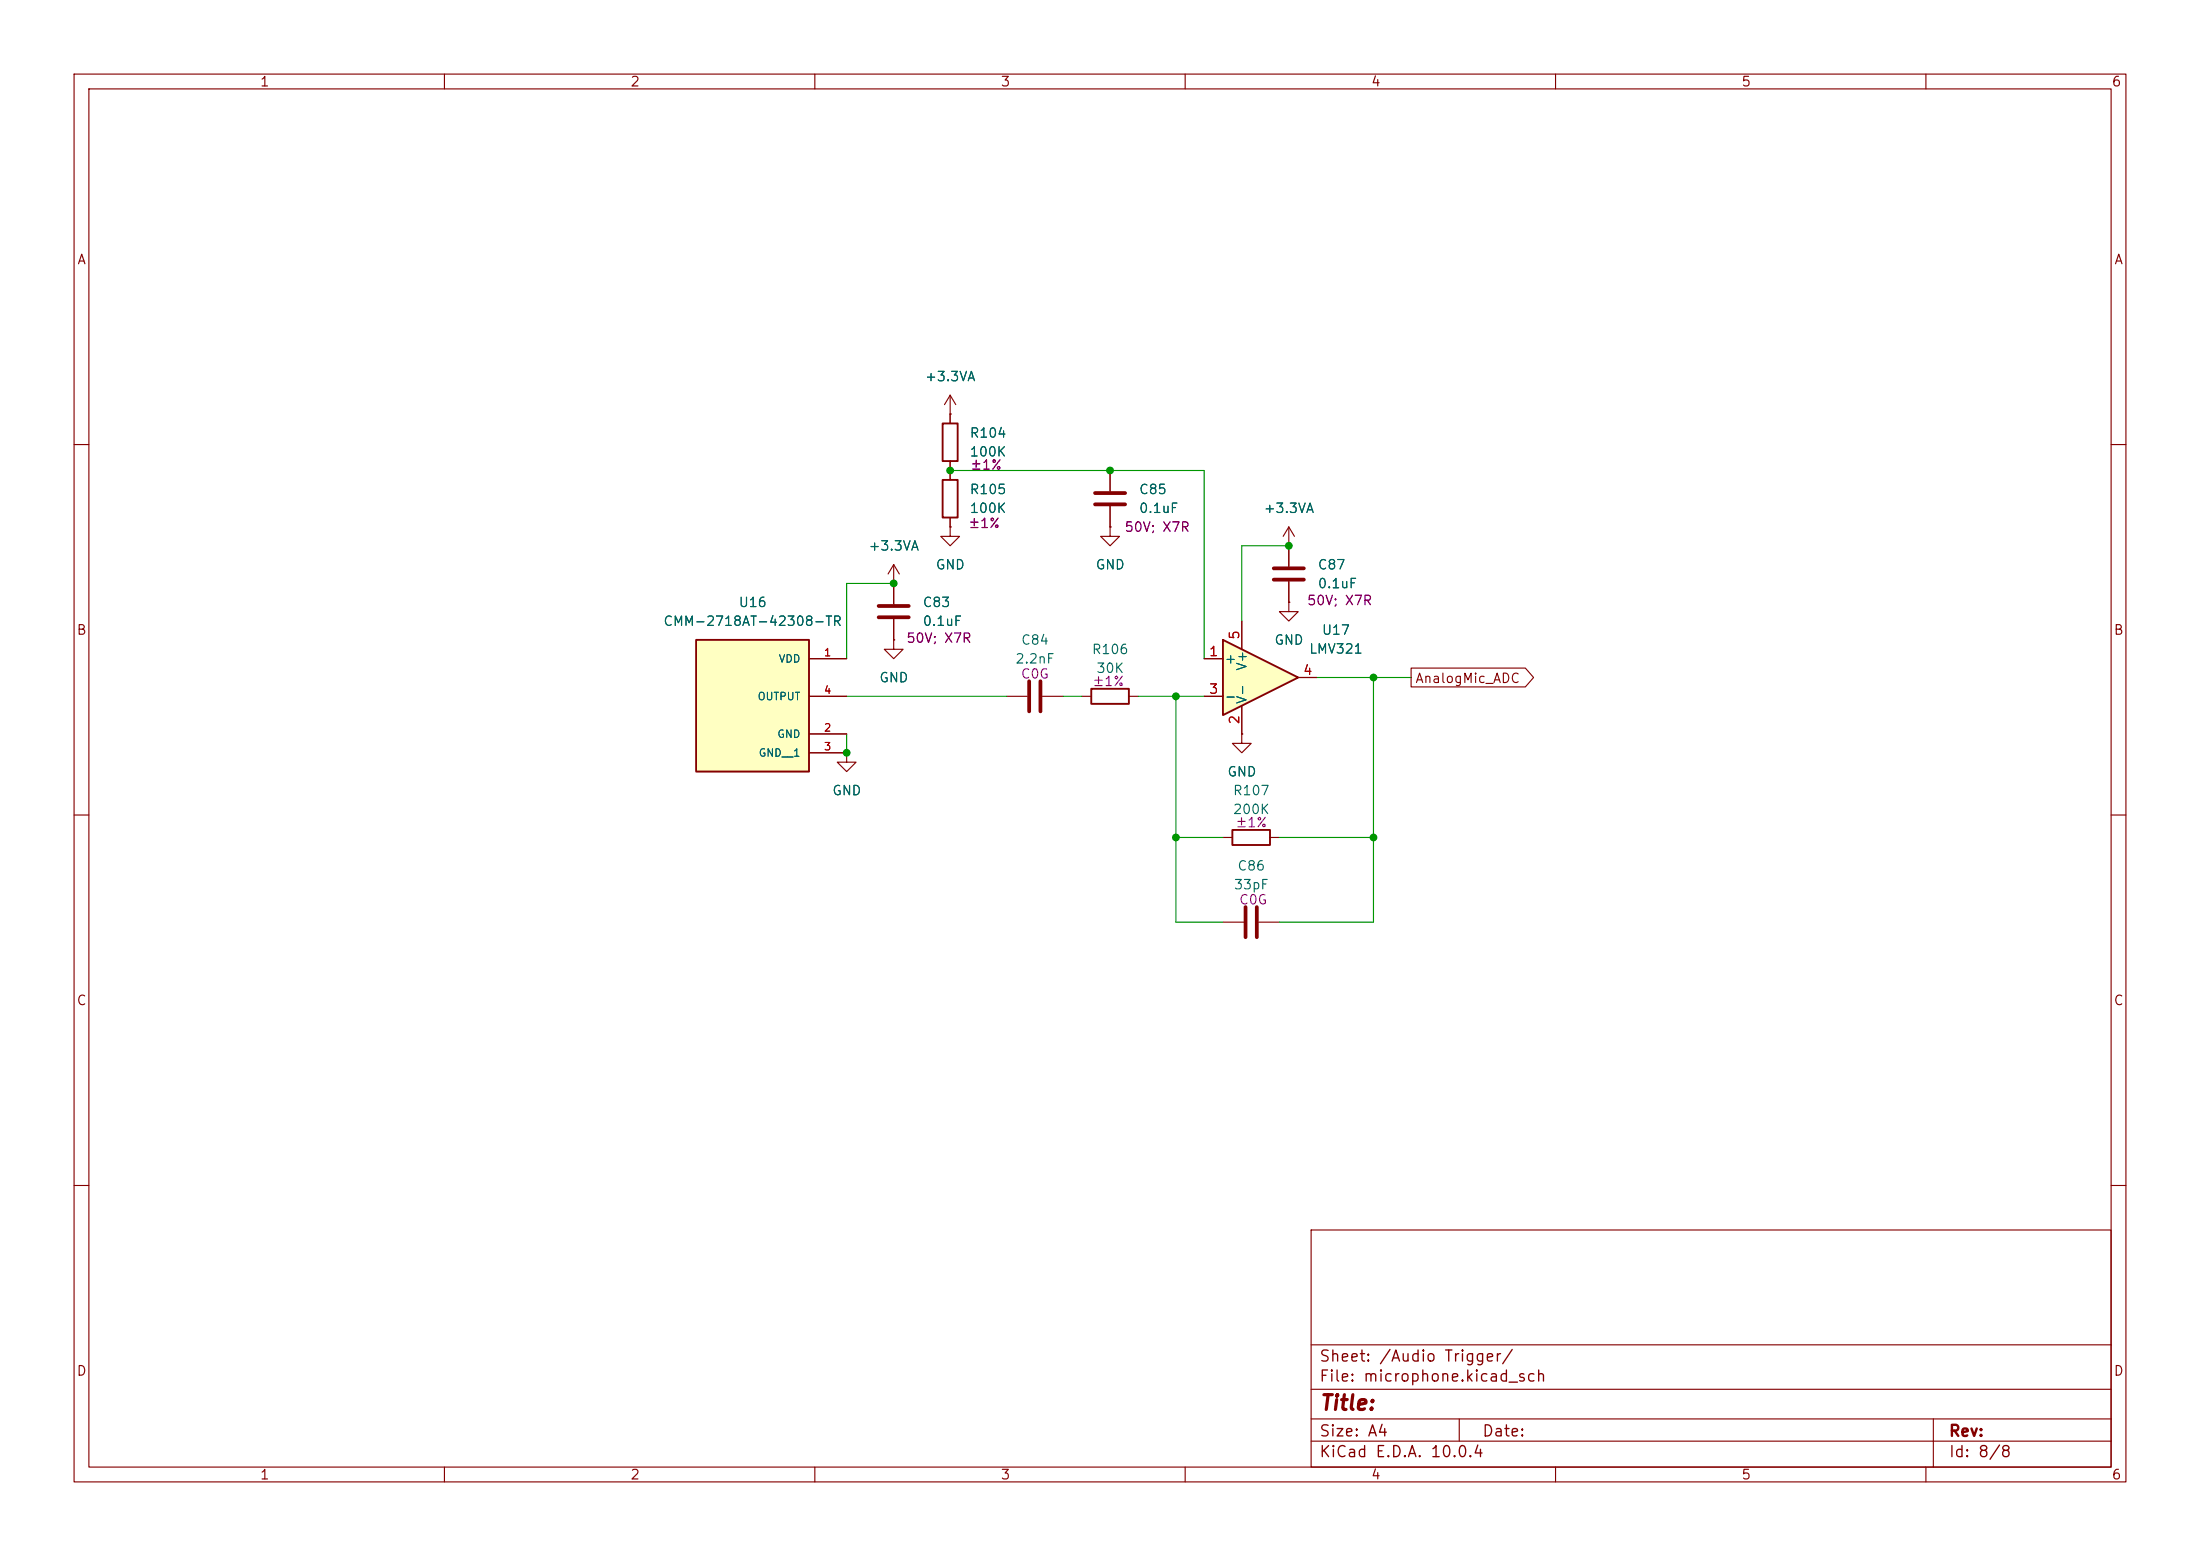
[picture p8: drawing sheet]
(kicad_sch
 (version 20260306)
 (generator "eeschema")
 (generator_version "10.0")
 (paper "A4")
 (lib_symbols
  (symbol "Amplifier_Operational:LMV321"
   (pin_names
    (offset 0.127)) (exclude_from_sim no) (in_bom yes) (on_board yes)
   (in_pos_files yes)
   (duplicate_pin_numbers_are_jumpers no)
   (property "Reference" "U" (at 0 5.08 0) (show_name no) (do_not_autoplace no) (effects (font (size 1.27 1.27)) (justify left)))
   (property "Value" "LMV321" (at 0 -5.08 0) (show_name no) (do_not_autoplace no) (effects (font (size 1.27 1.27)) (justify left)))
   (property "Footprint" "" (at 0 0 0) (show_name no) (do_not_autoplace no) (hide yes) (effects (font (size 1.27 1.27)) (justify left)))
   (property "Datasheet" "http://www.ti.com/lit/ds/symlink/lmv324.pdf" (at 0 0 0) (show_name no) (do_not_autoplace no) (hide yes) (effects (font (size 1.27 1.27))))
   (property "Description" "Low-Voltage Rail-to-Rail Output Operational Amplifiers, SOT-23-5/SC-70-5" (at 0 0 0) (show_name no) (do_not_autoplace no) (hide yes) (effects (font (size 1.27 1.27))))
   (symbol "LMV321_0_1"
    (polyline (pts (xy -5.08 5.08) (xy 5.08 0) (xy -5.08 -5.08) (xy -5.08 5.08)) (stroke (width 0.254) (type default)) (fill (type background)))
    (pin power_in line (at -2.54 -7.62 90) (length 3.81) (name "V-" (effects (font (size 1.27 1.27)))) (number "2" (effects (font (size 1.27 1.27)))))
    (pin power_in line (at -2.54 7.62 270) (length 3.81) (name "V+" (effects (font (size 1.27 1.27)))) (number "5" (effects (font (size 1.27 1.27))))))
   (symbol "LMV321_1_1"
    (pin input line (at -7.62 2.54 0) (length 2.54) (name "+" (effects (font (size 1.27 1.27)))) (number "1" (effects (font (size 1.27 1.27)))))
    (pin input line (at -7.62 -2.54 0) (length 2.54) (name "-" (effects (font (size 1.27 1.27)))) (number "3" (effects (font (size 1.27 1.27)))))
    (pin output line (at 7.62 0 180) (length 2.54) (name "" (effects (font (size 1.27 1.27)))) (number "4" (effects (font (size 1.27 1.27))))))
   (embedded_fonts no))
  (symbol "CMM-2718AT-42308-TR:CMM-2718AT-42308-TR"
   (pin_names
    (offset 1.016)) (exclude_from_sim no) (in_bom yes) (on_board yes)
   (in_pos_files yes)
   (duplicate_pin_numbers_are_jumpers no)
   (property "Reference" "U" (at -7.62 7.62 0) (show_name no) (do_not_autoplace no) (effects (font (size 1.27 1.27)) (justify left bottom)))
   (property "Value" "CMM-2718AT-42308-TR" (at -7.62 -12.7 0) (show_name no) (do_not_autoplace no) (effects (font (size 1.27 1.27)) (justify left bottom)))
   (property "Footprint" "CMM-2718AT-42308-TR:XDCR_CMM-2718AT-42308-TR" (at 0 0 0) (show_name no) (do_not_autoplace no) (hide yes) (effects (font (size 1.27 1.27)) (justify bottom)))
   (property "Datasheet" "" (at 0 0 0) (show_name no) (do_not_autoplace no) (hide yes) (effects (font (size 1.27 1.27))))
   (property "Description" "" (at 0 0 0) (show_name no) (do_not_autoplace no) (hide yes) (effects (font (size 1.27 1.27))))
   (property "PARTREV" "" (at 0 0 0) (show_name no) (do_not_autoplace no) (hide yes) (effects (font (size 1.27 1.27)) (justify bottom)))
   (property "MANUFACTURER" "CUI Inc" (at 0 0 0) (show_name no) (do_not_autoplace no) (hide yes) (effects (font (size 1.27 1.27)) (justify bottom)))
   (property "STANDARD" "Manufacturer Recommendations" (at 0 0 0) (show_name no) (do_not_autoplace no) (hide yes) (effects (font (size 1.27 1.27)) (justify bottom)))
   (symbol "CMM-2718AT-42308-TR_0_0"
    (rectangle (start -7.62 -10.16) (end 7.62 7.62) (stroke (width 0.254) (type default)) (fill (type background)))
    (pin power_in line (at 12.7 5.08 180) (length 5.08) (name "VDD" (effects (font (size 1.016 1.016)))) (number "1" (effects (font (size 1.016 1.016)))))
    (pin power_in line (at 12.7 -5.08 180) (length 5.08) (name "GND" (effects (font (size 1.016 1.016)))) (number "2" (effects (font (size 1.016 1.016)))))
    (pin power_in line (at 12.7 -7.62 180) (length 5.08) (name "GND__1" (effects (font (size 1.016 1.016)))) (number "3" (effects (font (size 1.016 1.016)))))
    (pin output line (at 12.7 0 180) (length 5.08) (name "OUTPUT" (effects (font (size 1.016 1.016)))) (number "4" (effects (font (size 1.016 1.016))))))
   (embedded_fonts no))
  (symbol "Device:C"
   (pin_numbers (hide yes))
   (pin_names
    (offset 0.254)) (exclude_from_sim no) (in_bom yes) (on_board yes)
   (in_pos_files yes)
   (duplicate_pin_numbers_are_jumpers no)
   (property "Reference" "C" (at 0.635 2.54 0) (show_name no) (do_not_autoplace no) (effects (font (size 1.27 1.27)) (justify left)))
   (property "Value" "C" (at 0.635 -2.54 0) (show_name no) (do_not_autoplace no) (effects (font (size 1.27 1.27)) (justify left)))
   (property "Footprint" "" (at 0.9652 -3.81 0) (show_name no) (do_not_autoplace no) (hide yes) (effects (font (size 1.27 1.27))))
   (property "Datasheet" "" (at 0 0 0) (show_name no) (do_not_autoplace no) (hide yes) (effects (font (size 1.27 1.27))))
   (property "Description" "Unpolarized capacitor" (at 0 0 0) (show_name no) (do_not_autoplace no) (hide yes) (effects (font (size 1.27 1.27))))
   (symbol "C_0_1"
    (polyline (pts (xy -2.032 0.762) (xy 2.032 0.762)) (stroke (width 0.508) (type default)) (fill (type none)))
    (polyline (pts (xy -2.032 -0.762) (xy 2.032 -0.762)) (stroke (width 0.508) (type default)) (fill (type none))))
   (symbol "C_1_1"
    (pin passive line (at 0 3.81 270) (length 2.794) (name "" (effects (font (size 1.27 1.27)))) (number "1" (effects (font (size 1.27 1.27)))))
    (pin passive line (at 0 -3.81 90) (length 2.794) (name "" (effects (font (size 1.27 1.27)))) (number "2" (effects (font (size 1.27 1.27))))))
   (embedded_fonts no))
  (symbol "Device:R"
   (pin_numbers (hide yes))
   (pin_names
    (offset 0)) (exclude_from_sim no) (in_bom yes) (on_board yes)
   (in_pos_files yes)
   (duplicate_pin_numbers_are_jumpers no)
   (property "Reference" "R" (at 2.032 0 90) (show_name no) (do_not_autoplace no) (effects (font (size 1.27 1.27))))
   (property "Value" "R" (at 0 0 90) (show_name no) (do_not_autoplace no) (effects (font (size 1.27 1.27))))
   (property "Footprint" "" (at -1.778 0 90) (show_name no) (do_not_autoplace no) (hide yes) (effects (font (size 1.27 1.27))))
   (property "Datasheet" "" (at 0 0 0) (show_name no) (do_not_autoplace no) (hide yes) (effects (font (size 1.27 1.27))))
   (property "Description" "Resistor" (at 0 0 0) (show_name no) (do_not_autoplace no) (hide yes) (effects (font (size 1.27 1.27))))
   (symbol "R_0_1"
    (rectangle (start -1.016 -2.54) (end 1.016 2.54) (stroke (width 0.254) (type default)) (fill (type none))))
   (symbol "R_1_1"
    (pin passive line (at 0 3.81 270) (length 1.27) (name "" (effects (font (size 1.27 1.27)))) (number "1" (effects (font (size 1.27 1.27)))))
    (pin passive line (at 0 -3.81 90) (length 1.27) (name "" (effects (font (size 1.27 1.27)))) (number "2" (effects (font (size 1.27 1.27))))))
   (embedded_fonts no))
  (symbol "power:+3.3VA"
   (power global)
   (pin_numbers (hide yes))
   (pin_names
    (offset 0) (hide yes)) (exclude_from_sim no) (in_bom yes) (on_board yes)
   (in_pos_files yes)
   (duplicate_pin_numbers_are_jumpers no)
   (property "Reference" "#PWR" (at 0 -3.81 0) (show_name no) (do_not_autoplace no) (hide yes) (effects (font (size 1.27 1.27))))
   (property "Value" "+3.3VA" (at 0 3.556 0) (show_name no) (do_not_autoplace no) (effects (font (size 1.27 1.27))))
   (property "Footprint" "" (at 0 0 0) (show_name no) (do_not_autoplace no) (hide yes) (effects (font (size 1.27 1.27))))
   (property "Datasheet" "" (at 0 0 0) (show_name no) (do_not_autoplace no) (hide yes) (effects (font (size 1.27 1.27))))
   (property "Description" "Power symbol creates a global label with name \"+3.3VA\"" (at 0 0 0) (show_name no) (do_not_autoplace no) (hide yes) (effects (font (size 1.27 1.27))))
   (symbol "+3.3VA_0_1"
    (polyline (pts (xy -0.762 1.27) (xy 0 2.54)) (stroke (width 0) (type default)) (fill (type none)))
    (polyline (pts (xy 0 2.54) (xy 0.762 1.27)) (stroke (width 0) (type default)) (fill (type none)))
    (polyline (pts (xy 0 0) (xy 0 2.54)) (stroke (width 0) (type default)) (fill (type none))))
   (symbol "+3.3VA_1_1"
    (pin power_in line (at 0 0 90) (length 0) (name "" (effects (font (size 1.27 1.27)))) (number "1" (effects (font (size 1.27 1.27))))))
   (embedded_fonts no))
  (symbol "power:GND"
   (power global)
   (pin_numbers (hide yes))
   (pin_names
    (offset 0) (hide yes)) (exclude_from_sim no) (in_bom yes) (on_board yes)
   (in_pos_files yes)
   (duplicate_pin_numbers_are_jumpers no)
   (property "Reference" "#PWR" (at 0 -6.35 0) (show_name no) (do_not_autoplace no) (hide yes) (effects (font (size 1.27 1.27))))
   (property "Value" "GND" (at 0 -3.81 0) (show_name no) (do_not_autoplace no) (effects (font (size 1.27 1.27))))
   (property "Footprint" "" (at 0 0 0) (show_name no) (do_not_autoplace no) (hide yes) (effects (font (size 1.27 1.27))))
   (property "Datasheet" "" (at 0 0 0) (show_name no) (do_not_autoplace no) (hide yes) (effects (font (size 1.27 1.27))))
   (property "Description" "Power symbol creates a global label with name \"GND\" , ground" (at 0 0 0) (show_name no) (do_not_autoplace no) (hide yes) (effects (font (size 1.27 1.27))))
   (symbol "GND_0_1"
    (polyline (pts (xy 0 0) (xy 0 -1.27) (xy 1.27 -1.27) (xy 0 -2.54) (xy -1.27 -1.27) (xy 0 -1.27)) (stroke (width 0) (type default)) (fill (type none))))
   (symbol "GND_1_1"
    (pin power_in line (at 0 0 270) (length 0) (name "" (effects (font (size 1.27 1.27)))) (number "1" (effects (font (size 1.27 1.27))))))
   (embedded_fonts no)))
 (junction
  (at 158.75 113.03)
  (diameter 0)
  (color 0 0 0 0))
 (junction
  (at 120.65 78.74)
  (diameter 0)
  (color 0 0 0 0))
 (junction
  (at 114.3 101.6)
  (diameter 0)
  (color 0 0 0 0))
 (junction
  (at 158.75 93.98)
  (diameter 0)
  (color 0 0 0 0))
 (junction
  (at 149.86 63.5)
  (diameter 0)
  (color 0 0 0 0))
 (junction
  (at 185.42 91.44)
  (diameter 0)
  (color 0 0 0 0))
 (junction
  (at 173.99 73.66)
  (diameter 0)
  (color 0 0 0 0))
 (junction
  (at 128.27 63.5)
  (diameter 0)
  (color 0 0 0 0))
 (junction
  (at 185.42 113.03)
  (diameter 0)
  (color 0 0 0 0))
 (wire
  (pts (xy 158.75 93.98) (xy 162.56 93.98))
  (stroke (width 0) (type default)))
 (wire
  (pts (xy 172.72 124.46) (xy 185.42 124.46))
  (stroke (width 0) (type default)))
 (wire
  (pts (xy 114.3 93.98) (xy 135.89 93.98))
  (stroke (width 0) (type default)))
 (wire
  (pts (xy 149.86 63.5) (xy 128.27 63.5))
  (stroke (width 0) (type default)))
 (wire
  (pts (xy 114.3 78.74) (xy 120.65 78.74))
  (stroke (width 0) (type default)))
 (wire
  (pts (xy 190.5 91.44) (xy 185.42 91.44))
  (stroke (width 0) (type default)))
 (wire
  (pts (xy 167.64 83.82) (xy 167.64 73.66))
  (stroke (width 0) (type default)))
 (wire
  (pts (xy 153.67 93.98) (xy 158.75 93.98))
  (stroke (width 0) (type default)))
 (wire
  (pts (xy 165.1 124.46) (xy 158.75 124.46))
  (stroke (width 0) (type default)))
 (wire
  (pts (xy 172.72 113.03) (xy 185.42 113.03))
  (stroke (width 0) (type default)))
 (wire
  (pts (xy 162.56 63.5) (xy 162.56 88.9))
  (stroke (width 0) (type default)))
 (wire
  (pts (xy 185.42 91.44) (xy 185.42 113.03))
  (stroke (width 0) (type default)))
 (wire
  (pts (xy 165.1 113.03) (xy 158.75 113.03))
  (stroke (width 0) (type default)))
 (wire
  (pts (xy 114.3 88.9) (xy 114.3 78.74))
  (stroke (width 0) (type default)))
 (wire
  (pts (xy 114.3 99.06) (xy 114.3 101.6))
  (stroke (width 0) (type default)))
 (wire
  (pts (xy 167.64 73.66) (xy 173.99 73.66))
  (stroke (width 0) (type default)))
 (wire
  (pts (xy 158.75 124.46) (xy 158.75 113.03))
  (stroke (width 0) (type default)))
 (wire
  (pts (xy 162.56 63.5) (xy 149.86 63.5))
  (stroke (width 0) (type default)))
 (wire
  (pts (xy 185.42 91.44) (xy 177.8 91.44))
  (stroke (width 0) (type default)))
 (wire
  (pts (xy 158.75 113.03) (xy 158.75 93.98))
  (stroke (width 0) (type default)))
 (wire
  (pts (xy 143.51 93.98) (xy 146.05 93.98))
  (stroke (width 0) (type default)))
 (wire
  (pts (xy 185.42 124.46) (xy 185.42 113.03))
  (stroke (width 0) (type default)))
 (global_label "AnalogMic_ADC"
  (shape output)
  (at 190.5 91.44 0)
  (fields_autoplaced yes)
  (effects (font (size 1.27 1.27)) (justify left))
  (property "Intersheetrefs" "${INTERSHEET_REFS}" (at 202.9798 91.44 0) (hide yes) (show_name no) (do_not_autoplace no) (effects (font (size 1.27 1.27)) (justify left))))
 (symbol
  (lib_id "power:+3.3VA")
  (at 128.27 55.88 0)
  (unit 1)
  (body_style 1)
  (exclude_from_sim no)
  (in_bom yes)
  (on_board yes)
  (in_pos_files yes)
  (dnp no)
  (fields_autoplaced yes)
  (property "Reference" "#PWR0199" (at 128.27 59.69 0) (hide yes) (show_name no) (do_not_autoplace no) (effects (font (size 1.27 1.27))))
  (property "Value" "+3.3VA" (at 128.27 50.8 0) (show_name no) (do_not_autoplace no) (effects (font (size 1.27 1.27))))
  (property "Footprint" "" (at 128.27 55.88 0) (hide yes) (show_name no) (do_not_autoplace no) (effects (font (size 1.27 1.27))))
  (property "Datasheet" "" (at 128.27 55.88 0) (hide yes) (show_name no) (do_not_autoplace no) (effects (font (size 1.27 1.27))))
  (property "Description" "Power symbol creates a global label with name \"+3.3VA\"" (at 128.27 55.88 0) (hide yes) (show_name no) (do_not_autoplace no) (effects (font (size 1.27 1.27))))
  (pin "1"))
 (symbol
  (lib_id "Device:R")
  (at 128.27 59.69 180)
  (unit 1)
  (body_style 1)
  (exclude_from_sim no)
  (in_bom yes)
  (on_board yes)
  (in_pos_files yes)
  (dnp no)
  (property "Reference" "R104" (at 130.81 58.4199 0) (show_name no) (do_not_autoplace no) (effects (font (size 1.27 1.27)) (justify right)))
  (property "Value" "100K" (at 130.81 60.9599 0) (show_name no) (do_not_autoplace no) (effects (font (size 1.27 1.27)) (justify right)))
  (property "Footprint" "Resistor_SMD:R_0402_1005Metric" (at 130.048 59.69 90) (hide yes) (show_name no) (do_not_autoplace no) (effects (font (size 1.27 1.27))))
  (property "Datasheet" "" (at 128.27 59.69 0) (hide yes) (show_name no) (do_not_autoplace no) (effects (font (size 1.27 1.27))))
  (property "Description" "Resistor" (at 128.27 59.69 0) (hide yes) (show_name no) (do_not_autoplace no) (effects (font (size 1.27 1.27))))
  (property "LCSC" "C25741" (at 128.27 59.69 0) (hide yes) (show_name no) (do_not_autoplace no) (effects (font (size 1.27 1.27))))
  (property "MANUFACTURER" "Stackpole Electronics Inc" (at 128.27 59.69 0) (hide yes) (show_name no) (do_not_autoplace no) (effects (font (size 1.27 1.27))))
  (property "MPN" "RMCF0402FT100K" (at 128.27 59.69 0) (hide yes) (show_name no) (do_not_autoplace no) (effects (font (size 1.27 1.27))))
  (property "Ratings" "±1%" (at 133.096 62.738 0) (show_name no) (do_not_autoplace no) (effects (font (size 1.27 1.27))))
  (property "Assembly_Type" "PCBA/Turnkey" (at 128.27 59.69 0) (hide yes) (show_name no) (do_not_autoplace no) (effects (font (size 1.27 1.27))))
  (property "MAXIMUM_PACKAGE_HEIGHT" "" (at 128.27 59.69 0) (hide yes) (show_name no) (do_not_autoplace no) (effects (font (size 1.27 1.27))))
  (property "PARTREV" "" (at 128.27 59.69 0) (hide yes) (show_name no) (do_not_autoplace no) (effects (font (size 1.27 1.27))))
  (pin "1")
  (pin "2"))
 (symbol
  (lib_id "Device:C")
  (at 120.65 82.55 180)
  (unit 1)
  (body_style 1)
  (exclude_from_sim no)
  (in_bom yes)
  (on_board yes)
  (in_pos_files yes)
  (dnp no)
  (property "Reference" "C83" (at 124.46 81.2799 0) (show_name no) (do_not_autoplace no) (effects (font (size 1.27 1.27)) (justify right)))
  (property "Value" "0.1uF" (at 124.46 83.8199 0) (show_name no) (do_not_autoplace no) (effects (font (size 1.27 1.27)) (justify right)))
  (property "Footprint" "Capacitor_SMD:C_0402_1005Metric" (at 119.6848 78.74 0) (hide yes) (show_name no) (do_not_autoplace no) (effects (font (size 1.27 1.27))))
  (property "Datasheet" "" (at 120.65 82.55 0) (hide yes) (show_name no) (do_not_autoplace no) (effects (font (size 1.27 1.27))))
  (property "Description" "Unpolarized capacitor" (at 120.65 82.55 0) (hide yes) (show_name no) (do_not_autoplace no) (effects (font (size 1.27 1.27))))
  (property "LCSC" "C307331" (at 120.65 82.55 0) (hide yes) (show_name no) (do_not_autoplace no) (effects (font (size 1.27 1.27))))
  (property "MANUFACTURER" "Samsung Electro-Mechanics" (at 120.65 82.55 0) (hide yes) (show_name no) (do_not_autoplace no) (effects (font (size 1.27 1.27))))
  (property "MPN" "CL05B104KB54PNC" (at 120.65 82.55 0) (hide yes) (show_name no) (do_not_autoplace no) (effects (font (size 1.27 1.27))))
  (property "Ratings" "50V; X7R" (at 126.746 86.106 0) (show_name no) (do_not_autoplace no) (effects (font (size 1.27 1.27))))
  (property "Assembly_Type" "PCBA/Turnkey" (at 120.65 82.55 0) (hide yes) (show_name no) (do_not_autoplace no) (effects (font (size 1.27 1.27))))
  (property "MAXIMUM_PACKAGE_HEIGHT" "" (at 120.65 82.55 0) (hide yes) (show_name no) (do_not_autoplace no) (effects (font (size 1.27 1.27))))
  (property "PARTREV" "" (at 120.65 82.55 0) (hide yes) (show_name no) (do_not_autoplace no) (effects (font (size 1.27 1.27))))
  (pin "2")
  (pin "1"))
 (symbol
  (lib_id "power:GND")
  (at 149.86 71.12 0)
  (unit 1)
  (body_style 1)
  (exclude_from_sim no)
  (in_bom yes)
  (on_board yes)
  (in_pos_files yes)
  (dnp no)
  (fields_autoplaced yes)
  (property "Reference" "#PWR0201" (at 149.86 77.47 0) (hide yes) (show_name no) (do_not_autoplace no) (effects (font (size 1.27 1.27))))
  (property "Value" "GND" (at 149.86 76.2 0) (show_name no) (do_not_autoplace no) (effects (font (size 1.27 1.27))))
  (property "Footprint" "" (at 149.86 71.12 0) (hide yes) (show_name no) (do_not_autoplace no) (effects (font (size 1.27 1.27))))
  (property "Datasheet" "" (at 149.86 71.12 0) (hide yes) (show_name no) (do_not_autoplace no) (effects (font (size 1.27 1.27))))
  (property "Description" "Power symbol creates a global label with name \"GND\" , ground" (at 149.86 71.12 0) (hide yes) (show_name no) (do_not_autoplace no) (effects (font (size 1.27 1.27))))
  (pin "1"))
 (symbol
  (lib_id "power:GND")
  (at 167.64 99.06 0)
  (unit 1)
  (body_style 1)
  (exclude_from_sim no)
  (in_bom yes)
  (on_board yes)
  (in_pos_files yes)
  (dnp no)
  (fields_autoplaced yes)
  (property "Reference" "#PWR0202" (at 167.64 105.41 0) (hide yes) (show_name no) (do_not_autoplace no) (effects (font (size 1.27 1.27))))
  (property "Value" "GND" (at 167.64 104.14 0) (show_name no) (do_not_autoplace no) (effects (font (size 1.27 1.27))))
  (property "Footprint" "" (at 167.64 99.06 0) (hide yes) (show_name no) (do_not_autoplace no) (effects (font (size 1.27 1.27))))
  (property "Datasheet" "" (at 167.64 99.06 0) (hide yes) (show_name no) (do_not_autoplace no) (effects (font (size 1.27 1.27))))
  (property "Description" "Power symbol creates a global label with name \"GND\" , ground" (at 167.64 99.06 0) (hide yes) (show_name no) (do_not_autoplace no) (effects (font (size 1.27 1.27))))
  (pin "1"))
 (symbol
  (lib_id "power:+3.3VA")
  (at 120.65 78.74 0)
  (unit 1)
  (body_style 1)
  (exclude_from_sim no)
  (in_bom yes)
  (on_board yes)
  (in_pos_files yes)
  (dnp no)
  (fields_autoplaced yes)
  (property "Reference" "#PWR0197" (at 120.65 82.55 0) (hide yes) (show_name no) (do_not_autoplace no) (effects (font (size 1.27 1.27))))
  (property "Value" "+3.3VA" (at 120.65 73.66 0) (show_name no) (do_not_autoplace no) (effects (font (size 1.27 1.27))))
  (property "Footprint" "" (at 120.65 78.74 0) (hide yes) (show_name no) (do_not_autoplace no) (effects (font (size 1.27 1.27))))
  (property "Datasheet" "" (at 120.65 78.74 0) (hide yes) (show_name no) (do_not_autoplace no) (effects (font (size 1.27 1.27))))
  (property "Description" "Power symbol creates a global label with name \"+3.3VA\"" (at 120.65 78.74 0) (hide yes) (show_name no) (do_not_autoplace no) (effects (font (size 1.27 1.27))))
  (pin "1"))
 (symbol
  (lib_id "power:GND")
  (at 120.65 86.36 0)
  (unit 1)
  (body_style 1)
  (exclude_from_sim no)
  (in_bom yes)
  (on_board yes)
  (in_pos_files yes)
  (dnp no)
  (fields_autoplaced yes)
  (property "Reference" "#PWR0198" (at 120.65 92.71 0) (hide yes) (show_name no) (do_not_autoplace no) (effects (font (size 1.27 1.27))))
  (property "Value" "GND" (at 120.65 91.44 0) (show_name no) (do_not_autoplace no) (effects (font (size 1.27 1.27))))
  (property "Footprint" "" (at 120.65 86.36 0) (hide yes) (show_name no) (do_not_autoplace no) (effects (font (size 1.27 1.27))))
  (property "Datasheet" "" (at 120.65 86.36 0) (hide yes) (show_name no) (do_not_autoplace no) (effects (font (size 1.27 1.27))))
  (property "Description" "Power symbol creates a global label with name \"GND\" , ground" (at 120.65 86.36 0) (hide yes) (show_name no) (do_not_autoplace no) (effects (font (size 1.27 1.27))))
  (pin "1"))
 (symbol
  (lib_id "Device:C")
  (at 173.99 77.47 180)
  (unit 1)
  (body_style 1)
  (exclude_from_sim no)
  (in_bom yes)
  (on_board yes)
  (in_pos_files yes)
  (dnp no)
  (property "Reference" "C87" (at 177.8 76.1999 0) (show_name no) (do_not_autoplace no) (effects (font (size 1.27 1.27)) (justify right)))
  (property "Value" "0.1uF" (at 177.8 78.7399 0) (show_name no) (do_not_autoplace no) (effects (font (size 1.27 1.27)) (justify right)))
  (property "Footprint" "Capacitor_SMD:C_0402_1005Metric" (at 173.0248 73.66 0) (hide yes) (show_name no) (do_not_autoplace no) (effects (font (size 1.27 1.27))))
  (property "Datasheet" "" (at 173.99 77.47 0) (hide yes) (show_name no) (do_not_autoplace no) (effects (font (size 1.27 1.27))))
  (property "Description" "Unpolarized capacitor" (at 173.99 77.47 0) (hide yes) (show_name no) (do_not_autoplace no) (effects (font (size 1.27 1.27))))
  (property "LCSC" "C307331" (at 173.99 77.47 0) (hide yes) (show_name no) (do_not_autoplace no) (effects (font (size 1.27 1.27))))
  (property "MANUFACTURER" "Samsung Electro-Mechanics" (at 173.99 77.47 0) (hide yes) (show_name no) (do_not_autoplace no) (effects (font (size 1.27 1.27))))
  (property "MPN" "CL05B104KB54PNC" (at 173.99 77.47 0) (hide yes) (show_name no) (do_not_autoplace no) (effects (font (size 1.27 1.27))))
  (property "Ratings" "50V; X7R" (at 180.848 81.026 0) (show_name no) (do_not_autoplace no) (effects (font (size 1.27 1.27))))
  (property "Assembly_Type" "PCBA/Turnkey" (at 173.99 77.47 0) (hide yes) (show_name no) (do_not_autoplace no) (effects (font (size 1.27 1.27))))
  (property "MAXIMUM_PACKAGE_HEIGHT" "" (at 173.99 77.47 0) (hide yes) (show_name no) (do_not_autoplace no) (effects (font (size 1.27 1.27))))
  (property "PARTREV" "" (at 173.99 77.47 0) (hide yes) (show_name no) (do_not_autoplace no) (effects (font (size 1.27 1.27))))
  (pin "2")
  (pin "1"))
 (symbol
  (lib_id "power:+3.3VA")
  (at 173.99 73.66 0)
  (unit 1)
  (body_style 1)
  (exclude_from_sim no)
  (in_bom yes)
  (on_board yes)
  (in_pos_files yes)
  (dnp no)
  (fields_autoplaced yes)
  (property "Reference" "#PWR0203" (at 173.99 77.47 0) (hide yes) (show_name no) (do_not_autoplace no) (effects (font (size 1.27 1.27))))
  (property "Value" "+3.3VA" (at 173.99 68.58 0) (show_name no) (do_not_autoplace no) (effects (font (size 1.27 1.27))))
  (property "Footprint" "" (at 173.99 73.66 0) (hide yes) (show_name no) (do_not_autoplace no) (effects (font (size 1.27 1.27))))
  (property "Datasheet" "" (at 173.99 73.66 0) (hide yes) (show_name no) (do_not_autoplace no) (effects (font (size 1.27 1.27))))
  (property "Description" "Power symbol creates a global label with name \"+3.3VA\"" (at 173.99 73.66 0) (hide yes) (show_name no) (do_not_autoplace no) (effects (font (size 1.27 1.27))))
  (pin "1"))
 (symbol
  (lib_id "Device:C")
  (at 168.91 124.46 90)
  (unit 1)
  (body_style 1)
  (exclude_from_sim no)
  (in_bom yes)
  (on_board yes)
  (in_pos_files yes)
  (dnp no)
  (property "Reference" "C86" (at 168.91 116.84 90) (show_name no) (do_not_autoplace no) (effects (font (size 1.27 1.27))))
  (property "Value" "33pF" (at 168.91 119.38 90) (show_name no) (do_not_autoplace no) (effects (font (size 1.27 1.27))))
  (property "Footprint" "Capacitor_SMD:C_0603_1608Metric" (at 172.72 123.4948 0) (hide yes) (show_name no) (do_not_autoplace no) (effects (font (size 1.27 1.27))))
  (property "Datasheet" "" (at 168.91 124.46 0) (hide yes) (show_name no) (do_not_autoplace no) (effects (font (size 1.27 1.27))))
  (property "Description" "Unpolarized capacitor" (at 168.91 124.46 0) (hide yes) (show_name no) (do_not_autoplace no) (effects (font (size 1.27 1.27))))
  (property "LCSC" "C1663" (at 168.91 124.46 90) (hide yes) (show_name no) (do_not_autoplace no) (effects (font (size 1.27 1.27))))
  (property "MANUFACTURER" "Samsung Electro-Mechanics" (at 168.91 124.46 90) (hide yes) (show_name no) (do_not_autoplace no) (effects (font (size 1.27 1.27))))
  (property "MPN" "CL10C330JB8NNNC" (at 168.91 124.46 90) (hide yes) (show_name no) (do_not_autoplace no) (effects (font (size 1.27 1.27))))
  (property "Ratings" "C0G" (at 169.164 121.412 90) (show_name no) (do_not_autoplace no) (effects (font (size 1.27 1.27))))
  (property "Assembly_Type" "PCBA/Turnkey" (at 168.91 124.46 90) (hide yes) (show_name no) (do_not_autoplace no) (effects (font (size 1.27 1.27))))
  (property "MAXIMUM_PACKAGE_HEIGHT" "" (at 168.91 124.46 90) (hide yes) (show_name no) (do_not_autoplace no) (effects (font (size 1.27 1.27))))
  (property "PARTREV" "" (at 168.91 124.46 90) (hide yes) (show_name no) (do_not_autoplace no) (effects (font (size 1.27 1.27))))
  (pin "2")
  (pin "1"))
 (symbol
  (lib_id "power:GND")
  (at 173.99 81.28 0)
  (unit 1)
  (body_style 1)
  (exclude_from_sim no)
  (in_bom yes)
  (on_board yes)
  (in_pos_files yes)
  (dnp no)
  (fields_autoplaced yes)
  (property "Reference" "#PWR0204" (at 173.99 87.63 0) (hide yes) (show_name no) (do_not_autoplace no) (effects (font (size 1.27 1.27))))
  (property "Value" "GND" (at 173.99 86.36 0) (show_name no) (do_not_autoplace no) (effects (font (size 1.27 1.27))))
  (property "Footprint" "" (at 173.99 81.28 0) (hide yes) (show_name no) (do_not_autoplace no) (effects (font (size 1.27 1.27))))
  (property "Datasheet" "" (at 173.99 81.28 0) (hide yes) (show_name no) (do_not_autoplace no) (effects (font (size 1.27 1.27))))
  (property "Description" "Power symbol creates a global label with name \"GND\" , ground" (at 173.99 81.28 0) (hide yes) (show_name no) (do_not_autoplace no) (effects (font (size 1.27 1.27))))
  (pin "1"))
 (symbol
  (lib_id "Device:R")
  (at 149.86 93.98 90)
  (unit 1)
  (body_style 1)
  (exclude_from_sim no)
  (in_bom yes)
  (on_board yes)
  (in_pos_files yes)
  (dnp no)
  (property "Reference" "R106" (at 149.86 87.63 90) (show_name no) (do_not_autoplace no) (effects (font (size 1.27 1.27))))
  (property "Value" "30K" (at 149.86 90.17 90) (show_name no) (do_not_autoplace no) (effects (font (size 1.27 1.27))))
  (property "Footprint" "Resistor_SMD:R_0603_1608Metric" (at 149.86 95.758 90) (hide yes) (show_name no) (do_not_autoplace no) (effects (font (size 1.27 1.27))))
  (property "Datasheet" "" (at 149.86 93.98 0) (hide yes) (show_name no) (do_not_autoplace no) (effects (font (size 1.27 1.27))))
  (property "Description" "Resistor" (at 149.86 93.98 0) (hide yes) (show_name no) (do_not_autoplace no) (effects (font (size 1.27 1.27))))
  (property "LCSC" "C22984" (at 149.86 93.98 90) (hide yes) (show_name no) (do_not_autoplace no) (effects (font (size 1.27 1.27))))
  (property "MANUFACTURER" "Stackpole Electronics Inc" (at 149.86 93.98 90) (hide yes) (show_name no) (do_not_autoplace no) (effects (font (size 1.27 1.27))))
  (property "MPN" "RMCF0603FT30K0" (at 149.86 93.98 90) (hide yes) (show_name no) (do_not_autoplace no) (effects (font (size 1.27 1.27))))
  (property "Ratings" "±1%" (at 149.606 91.948 90) (show_name no) (do_not_autoplace no) (effects (font (size 1.27 1.27))))
  (property "Assembly_Type" "PCBA/Turnkey" (at 149.86 93.98 90) (hide yes) (show_name no) (do_not_autoplace no) (effects (font (size 1.27 1.27))))
  (property "MAXIMUM_PACKAGE_HEIGHT" "" (at 149.86 93.98 90) (hide yes) (show_name no) (do_not_autoplace no) (effects (font (size 1.27 1.27))))
  (property "PARTREV" "" (at 149.86 93.98 90) (hide yes) (show_name no) (do_not_autoplace no) (effects (font (size 1.27 1.27))))
  (pin "1")
  (pin "2"))
 (symbol
  (lib_id "Amplifier_Operational:LMV321")
  (at 170.18 91.44 0)
  (unit 1)
  (body_style 1)
  (exclude_from_sim no)
  (in_bom yes)
  (on_board yes)
  (in_pos_files yes)
  (dnp no)
  (fields_autoplaced yes)
  (property "Reference" "U17" (at 180.34 85.0198 0) (show_name no) (do_not_autoplace no) (effects (font (size 1.27 1.27))))
  (property "Value" "LMV321" (at 180.34 87.5598 0) (show_name no) (do_not_autoplace no) (effects (font (size 1.27 1.27))))
  (property "Footprint" "Package_TO_SOT_SMD:SOT-23-5" (at 170.18 91.44 0) (hide yes) (show_name no) (do_not_autoplace no) (effects (font (size 1.27 1.27)) (justify left)))
  (property "Datasheet" "http://www.ti.com/lit/ds/symlink/lmv324.pdf" (at 170.18 91.44 0) (hide yes) (show_name no) (do_not_autoplace no) (effects (font (size 1.27 1.27))))
  (property "Description" "Low-Voltage Rail-to-Rail Output Operational Amplifiers, SOT-23-5/SC-70-5" (at 170.18 91.44 0) (hide yes) (show_name no) (do_not_autoplace no) (effects (font (size 1.27 1.27))))
  (property "LCSC" "C7972" (at 170.18 91.44 0) (hide yes) (show_name no) (do_not_autoplace no) (effects (font (size 1.27 1.27))))
  (property "MANUFACTURER" "Texas Instruments" (at 170.18 91.44 0) (hide yes) (show_name no) (do_not_autoplace no) (effects (font (size 1.27 1.27))))
  (property "MPN" "LMV321IDBVR" (at 170.18 91.44 0) (hide yes) (show_name no) (do_not_autoplace no) (effects (font (size 1.27 1.27))))
  (property "Assembly_Type" "PCBA/Turnkey" (at 170.18 91.44 0) (hide yes) (show_name no) (do_not_autoplace no) (effects (font (size 1.27 1.27))))
  (property "MAXIMUM_PACKAGE_HEIGHT" "" (at 170.18 91.44 0) (hide yes) (show_name no) (do_not_autoplace no) (effects (font (size 1.27 1.27))))
  (property "PARTREV" "" (at 170.18 91.44 0) (hide yes) (show_name no) (do_not_autoplace no) (effects (font (size 1.27 1.27))))
  (pin "3")
  (pin "4")
  (pin "1")
  (pin "5")
  (pin "2"))
 (symbol
  (lib_id "power:GND")
  (at 128.27 71.12 0)
  (unit 1)
  (body_style 1)
  (exclude_from_sim no)
  (in_bom yes)
  (on_board yes)
  (in_pos_files yes)
  (dnp no)
  (fields_autoplaced yes)
  (property "Reference" "#PWR0200" (at 128.27 77.47 0) (hide yes) (show_name no) (do_not_autoplace no) (effects (font (size 1.27 1.27))))
  (property "Value" "GND" (at 128.27 76.2 0) (show_name no) (do_not_autoplace no) (effects (font (size 1.27 1.27))))
  (property "Footprint" "" (at 128.27 71.12 0) (hide yes) (show_name no) (do_not_autoplace no) (effects (font (size 1.27 1.27))))
  (property "Datasheet" "" (at 128.27 71.12 0) (hide yes) (show_name no) (do_not_autoplace no) (effects (font (size 1.27 1.27))))
  (property "Description" "Power symbol creates a global label with name \"GND\" , ground" (at 128.27 71.12 0) (hide yes) (show_name no) (do_not_autoplace no) (effects (font (size 1.27 1.27))))
  (pin "1"))
 (symbol
  (lib_id "Device:C")
  (at 139.7 93.98 90)
  (unit 1)
  (body_style 1)
  (exclude_from_sim no)
  (in_bom yes)
  (on_board yes)
  (in_pos_files yes)
  (dnp no)
  (property "Reference" "C84" (at 139.7 86.36 90) (show_name no) (do_not_autoplace no) (effects (font (size 1.27 1.27))))
  (property "Value" "2.2nF" (at 139.7 88.9 90) (show_name no) (do_not_autoplace no) (effects (font (size 1.27 1.27))))
  (property "Footprint" "Capacitor_SMD:C_0805_2012Metric" (at 143.51 93.0148 0) (hide yes) (show_name no) (do_not_autoplace no) (effects (font (size 1.27 1.27))))
  (property "Datasheet" "" (at 139.7 93.98 0) (hide yes) (show_name no) (do_not_autoplace no) (effects (font (size 1.27 1.27))))
  (property "Description" "Unpolarized capacitor" (at 139.7 93.98 0) (hide yes) (show_name no) (do_not_autoplace no) (effects (font (size 1.27 1.27))))
  (property "LCSC" "C28260" (at 139.7 93.98 90) (hide yes) (show_name no) (do_not_autoplace no) (effects (font (size 1.27 1.27))))
  (property "MANUFACTURER" "Samsung Electro-Mechanics" (at 139.7 93.98 90) (hide yes) (show_name no) (do_not_autoplace no) (effects (font (size 1.27 1.27))))
  (property "MPN" "CL21C222JBFNNNE" (at 139.7 93.98 90) (hide yes) (show_name no) (do_not_autoplace no) (effects (font (size 1.27 1.27))))
  (property "Ratings" "C0G" (at 139.7 90.932 90) (show_name no) (do_not_autoplace no) (effects (font (size 1.27 1.27))))
  (property "Assembly_Type" "PCBA/Turnkey" (at 139.7 93.98 90) (hide yes) (show_name no) (do_not_autoplace no) (effects (font (size 1.27 1.27))))
  (property "MAXIMUM_PACKAGE_HEIGHT" "" (at 139.7 93.98 90) (hide yes) (show_name no) (do_not_autoplace no) (effects (font (size 1.27 1.27))))
  (property "PARTREV" "" (at 139.7 93.98 90) (hide yes) (show_name no) (do_not_autoplace no) (effects (font (size 1.27 1.27))))
  (pin "2")
  (pin "1"))
 (symbol
  (lib_id "Device:R")
  (at 168.91 113.03 90)
  (unit 1)
  (body_style 1)
  (exclude_from_sim no)
  (in_bom yes)
  (on_board yes)
  (in_pos_files yes)
  (dnp no)
  (property "Reference" "R107" (at 168.91 106.68 90) (show_name no) (do_not_autoplace no) (effects (font (size 1.27 1.27))))
  (property "Value" "200K" (at 168.91 109.22 90) (show_name no) (do_not_autoplace no) (effects (font (size 1.27 1.27))))
  (property "Footprint" "Resistor_SMD:R_0402_1005Metric" (at 168.91 114.808 90) (hide yes) (show_name no) (do_not_autoplace no) (effects (font (size 1.27 1.27))))
  (property "Datasheet" "" (at 168.91 113.03 0) (hide yes) (show_name no) (do_not_autoplace no) (effects (font (size 1.27 1.27))))
  (property "Description" "Resistor" (at 168.91 113.03 0) (hide yes) (show_name no) (do_not_autoplace no) (effects (font (size 1.27 1.27))))
  (property "LCSC" "C25764" (at 168.91 113.03 90) (hide yes) (show_name no) (do_not_autoplace no) (effects (font (size 1.27 1.27))))
  (property "MANUFACTURER" "Stackpole Electronics Inc" (at 168.91 113.03 90) (hide yes) (show_name no) (do_not_autoplace no) (effects (font (size 1.27 1.27))))
  (property "MPN" "RMCF0402FT200K" (at 168.91 113.03 90) (hide yes) (show_name no) (do_not_autoplace no) (effects (font (size 1.27 1.27))))
  (property "Ratings" "±1%" (at 168.91 110.998 90) (show_name no) (do_not_autoplace no) (effects (font (size 1.27 1.27))))
  (property "Assembly_Type" "PCBA/Turnkey" (at 168.91 113.03 90) (hide yes) (show_name no) (do_not_autoplace no) (effects (font (size 1.27 1.27))))
  (property "MAXIMUM_PACKAGE_HEIGHT" "" (at 168.91 113.03 90) (hide yes) (show_name no) (do_not_autoplace no) (effects (font (size 1.27 1.27))))
  (property "PARTREV" "" (at 168.91 113.03 90) (hide yes) (show_name no) (do_not_autoplace no) (effects (font (size 1.27 1.27))))
  (pin "1")
  (pin "2"))
 (symbol
  (lib_id "CMM-2718AT-42308-TR:CMM-2718AT-42308-TR")
  (at 101.6 93.98 0)
  (unit 1)
  (body_style 1)
  (exclude_from_sim no)
  (in_bom yes)
  (on_board yes)
  (in_pos_files yes)
  (dnp no)
  (fields_autoplaced yes)
  (property "Reference" "U16" (at 101.6 81.28 0) (show_name no) (do_not_autoplace no) (effects (font (size 1.27 1.27))))
  (property "Value" "CMM-2718AT-42308-TR" (at 101.6 83.82 0) (show_name no) (do_not_autoplace no) (effects (font (size 1.27 1.27))))
  (property "Footprint" "CMM-2718AT-42308-TR:XDCR_CMM-2718AT-42308-TR" (at 101.6 93.98 0) (hide yes) (show_name no) (do_not_autoplace no) (effects (font (size 1.27 1.27)) (justify bottom)))
  (property "Datasheet" "" (at 101.6 93.98 0) (hide yes) (show_name no) (do_not_autoplace no) (effects (font (size 1.27 1.27))))
  (property "Description" "" (at 101.6 93.98 0) (hide yes) (show_name no) (do_not_autoplace no) (effects (font (size 1.27 1.27))))
  (property "MANUFACTURER" "CUI" (at 101.6 93.98 0) (hide yes) (show_name no) (do_not_autoplace no) (effects (font (size 1.27 1.27)) (justify bottom)))
  (property "STANDARD" "Manufacturer Recommendations" (at 101.6 93.98 0) (hide yes) (show_name no) (do_not_autoplace no) (effects (font (size 1.27 1.27)) (justify bottom)))
  (property "LCSC" "C481300" (at 101.6 93.98 0) (hide yes) (show_name no) (do_not_autoplace no) (effects (font (size 1.27 1.27))))
  (property "MPN" "CMM-2718AT-42308-TR" (at 101.6 93.98 0) (hide yes) (show_name no) (do_not_autoplace no) (effects (font (size 1.27 1.27))))
  (property "Assembly_Type" "PCBA/Turnkey" (at 101.6 93.98 0) (hide yes) (show_name no) (do_not_autoplace no) (effects (font (size 1.27 1.27))))
  (property "MAXIMUM_PACKAGE_HEIGHT" "" (at 101.6 93.98 0) (hide yes) (show_name no) (do_not_autoplace no) (effects (font (size 1.27 1.27))))
  (property "PARTREV" "" (at 101.6 93.98 0) (hide yes) (show_name no) (do_not_autoplace no) (effects (font (size 1.27 1.27))))
  (pin "2")
  (pin "3")
  (pin "1")
  (pin "4"))
 (symbol
  (lib_id "Device:C")
  (at 149.86 67.31 180)
  (unit 1)
  (body_style 1)
  (exclude_from_sim no)
  (in_bom yes)
  (on_board yes)
  (in_pos_files yes)
  (dnp no)
  (property "Reference" "C85" (at 153.67 66.0399 0) (show_name no) (do_not_autoplace no) (effects (font (size 1.27 1.27)) (justify right)))
  (property "Value" "0.1uF" (at 153.67 68.5799 0) (show_name no) (do_not_autoplace no) (effects (font (size 1.27 1.27)) (justify right)))
  (property "Footprint" "Capacitor_SMD:C_0402_1005Metric" (at 148.8948 63.5 0) (hide yes) (show_name no) (do_not_autoplace no) (effects (font (size 1.27 1.27))))
  (property "Datasheet" "" (at 149.86 67.31 0) (hide yes) (show_name no) (do_not_autoplace no) (effects (font (size 1.27 1.27))))
  (property "Description" "Unpolarized capacitor" (at 149.86 67.31 0) (hide yes) (show_name no) (do_not_autoplace no) (effects (font (size 1.27 1.27))))
  (property "LCSC" "C307331" (at 149.86 67.31 0) (hide yes) (show_name no) (do_not_autoplace no) (effects (font (size 1.27 1.27))))
  (property "MANUFACTURER" "Samsung Electro-Mechanics" (at 149.86 67.31 0) (hide yes) (show_name no) (do_not_autoplace no) (effects (font (size 1.27 1.27))))
  (property "MPN" "CL05B104KB54PNC" (at 149.86 67.31 0) (hide yes) (show_name no) (do_not_autoplace no) (effects (font (size 1.27 1.27))))
  (property "Ratings" "50V; X7R" (at 156.21 71.12 0) (show_name no) (do_not_autoplace no) (effects (font (size 1.27 1.27))))
  (property "Assembly_Type" "PCBA/Turnkey" (at 149.86 67.31 0) (hide yes) (show_name no) (do_not_autoplace no) (effects (font (size 1.27 1.27))))
  (property "MAXIMUM_PACKAGE_HEIGHT" "" (at 149.86 67.31 0) (hide yes) (show_name no) (do_not_autoplace no) (effects (font (size 1.27 1.27))))
  (property "PARTREV" "" (at 149.86 67.31 0) (hide yes) (show_name no) (do_not_autoplace no) (effects (font (size 1.27 1.27))))
  (pin "2")
  (pin "1"))
 (symbol
  (lib_id "power:GND")
  (at 114.3 101.6 0)
  (unit 1)
  (body_style 1)
  (exclude_from_sim no)
  (in_bom yes)
  (on_board yes)
  (in_pos_files yes)
  (dnp no)
  (fields_autoplaced yes)
  (property "Reference" "#PWR0196" (at 114.3 107.95 0) (hide yes) (show_name no) (do_not_autoplace no) (effects (font (size 1.27 1.27))))
  (property "Value" "GND" (at 114.3 106.68 0) (show_name no) (do_not_autoplace no) (effects (font (size 1.27 1.27))))
  (property "Footprint" "" (at 114.3 101.6 0) (hide yes) (show_name no) (do_not_autoplace no) (effects (font (size 1.27 1.27))))
  (property "Datasheet" "" (at 114.3 101.6 0) (hide yes) (show_name no) (do_not_autoplace no) (effects (font (size 1.27 1.27))))
  (property "Description" "Power symbol creates a global label with name \"GND\" , ground" (at 114.3 101.6 0) (hide yes) (show_name no) (do_not_autoplace no) (effects (font (size 1.27 1.27))))
  (pin "1"))
 (symbol
  (lib_id "Device:R")
  (at 128.27 67.31 180)
  (unit 1)
  (body_style 1)
  (exclude_from_sim no)
  (in_bom yes)
  (on_board yes)
  (in_pos_files yes)
  (dnp no)
  (property "Reference" "R105" (at 130.81 66.0399 0) (show_name no) (do_not_autoplace no) (effects (font (size 1.27 1.27)) (justify right)))
  (property "Value" "100K" (at 130.81 68.5799 0) (show_name no) (do_not_autoplace no) (effects (font (size 1.27 1.27)) (justify right)))
  (property "Footprint" "Resistor_SMD:R_0402_1005Metric" (at 130.048 67.31 90) (hide yes) (show_name no) (do_not_autoplace no) (effects (font (size 1.27 1.27))))
  (property "Datasheet" "" (at 128.27 67.31 0) (hide yes) (show_name no) (do_not_autoplace no) (effects (font (size 1.27 1.27))))
  (property "Description" "Resistor" (at 128.27 67.31 0) (hide yes) (show_name no) (do_not_autoplace no) (effects (font (size 1.27 1.27))))
  (property "LCSC" "C25741" (at 128.27 67.31 0) (hide yes) (show_name no) (do_not_autoplace no) (effects (font (size 1.27 1.27))))
  (property "MANUFACTURER" "Stackpole Electronics Inc" (at 128.27 67.31 0) (hide yes) (show_name no) (do_not_autoplace no) (effects (font (size 1.27 1.27))))
  (property "MPN" "RMCF0402FT100K" (at 128.27 67.31 0) (hide yes) (show_name no) (do_not_autoplace no) (effects (font (size 1.27 1.27))))
  (property "Ratings" "±1%" (at 132.842 70.612 0) (show_name no) (do_not_autoplace no) (effects (font (size 1.27 1.27))))
  (property "Assembly_Type" "PCBA/Turnkey" (at 128.27 67.31 0) (hide yes) (show_name no) (do_not_autoplace no) (effects (font (size 1.27 1.27))))
  (property "MAXIMUM_PACKAGE_HEIGHT" "" (at 128.27 67.31 0) (hide yes) (show_name no) (do_not_autoplace no) (effects (font (size 1.27 1.27))))
  (property "PARTREV" "" (at 128.27 67.31 0) (hide yes) (show_name no) (do_not_autoplace no) (effects (font (size 1.27 1.27))))
  (pin "1")
  (pin "2")))
